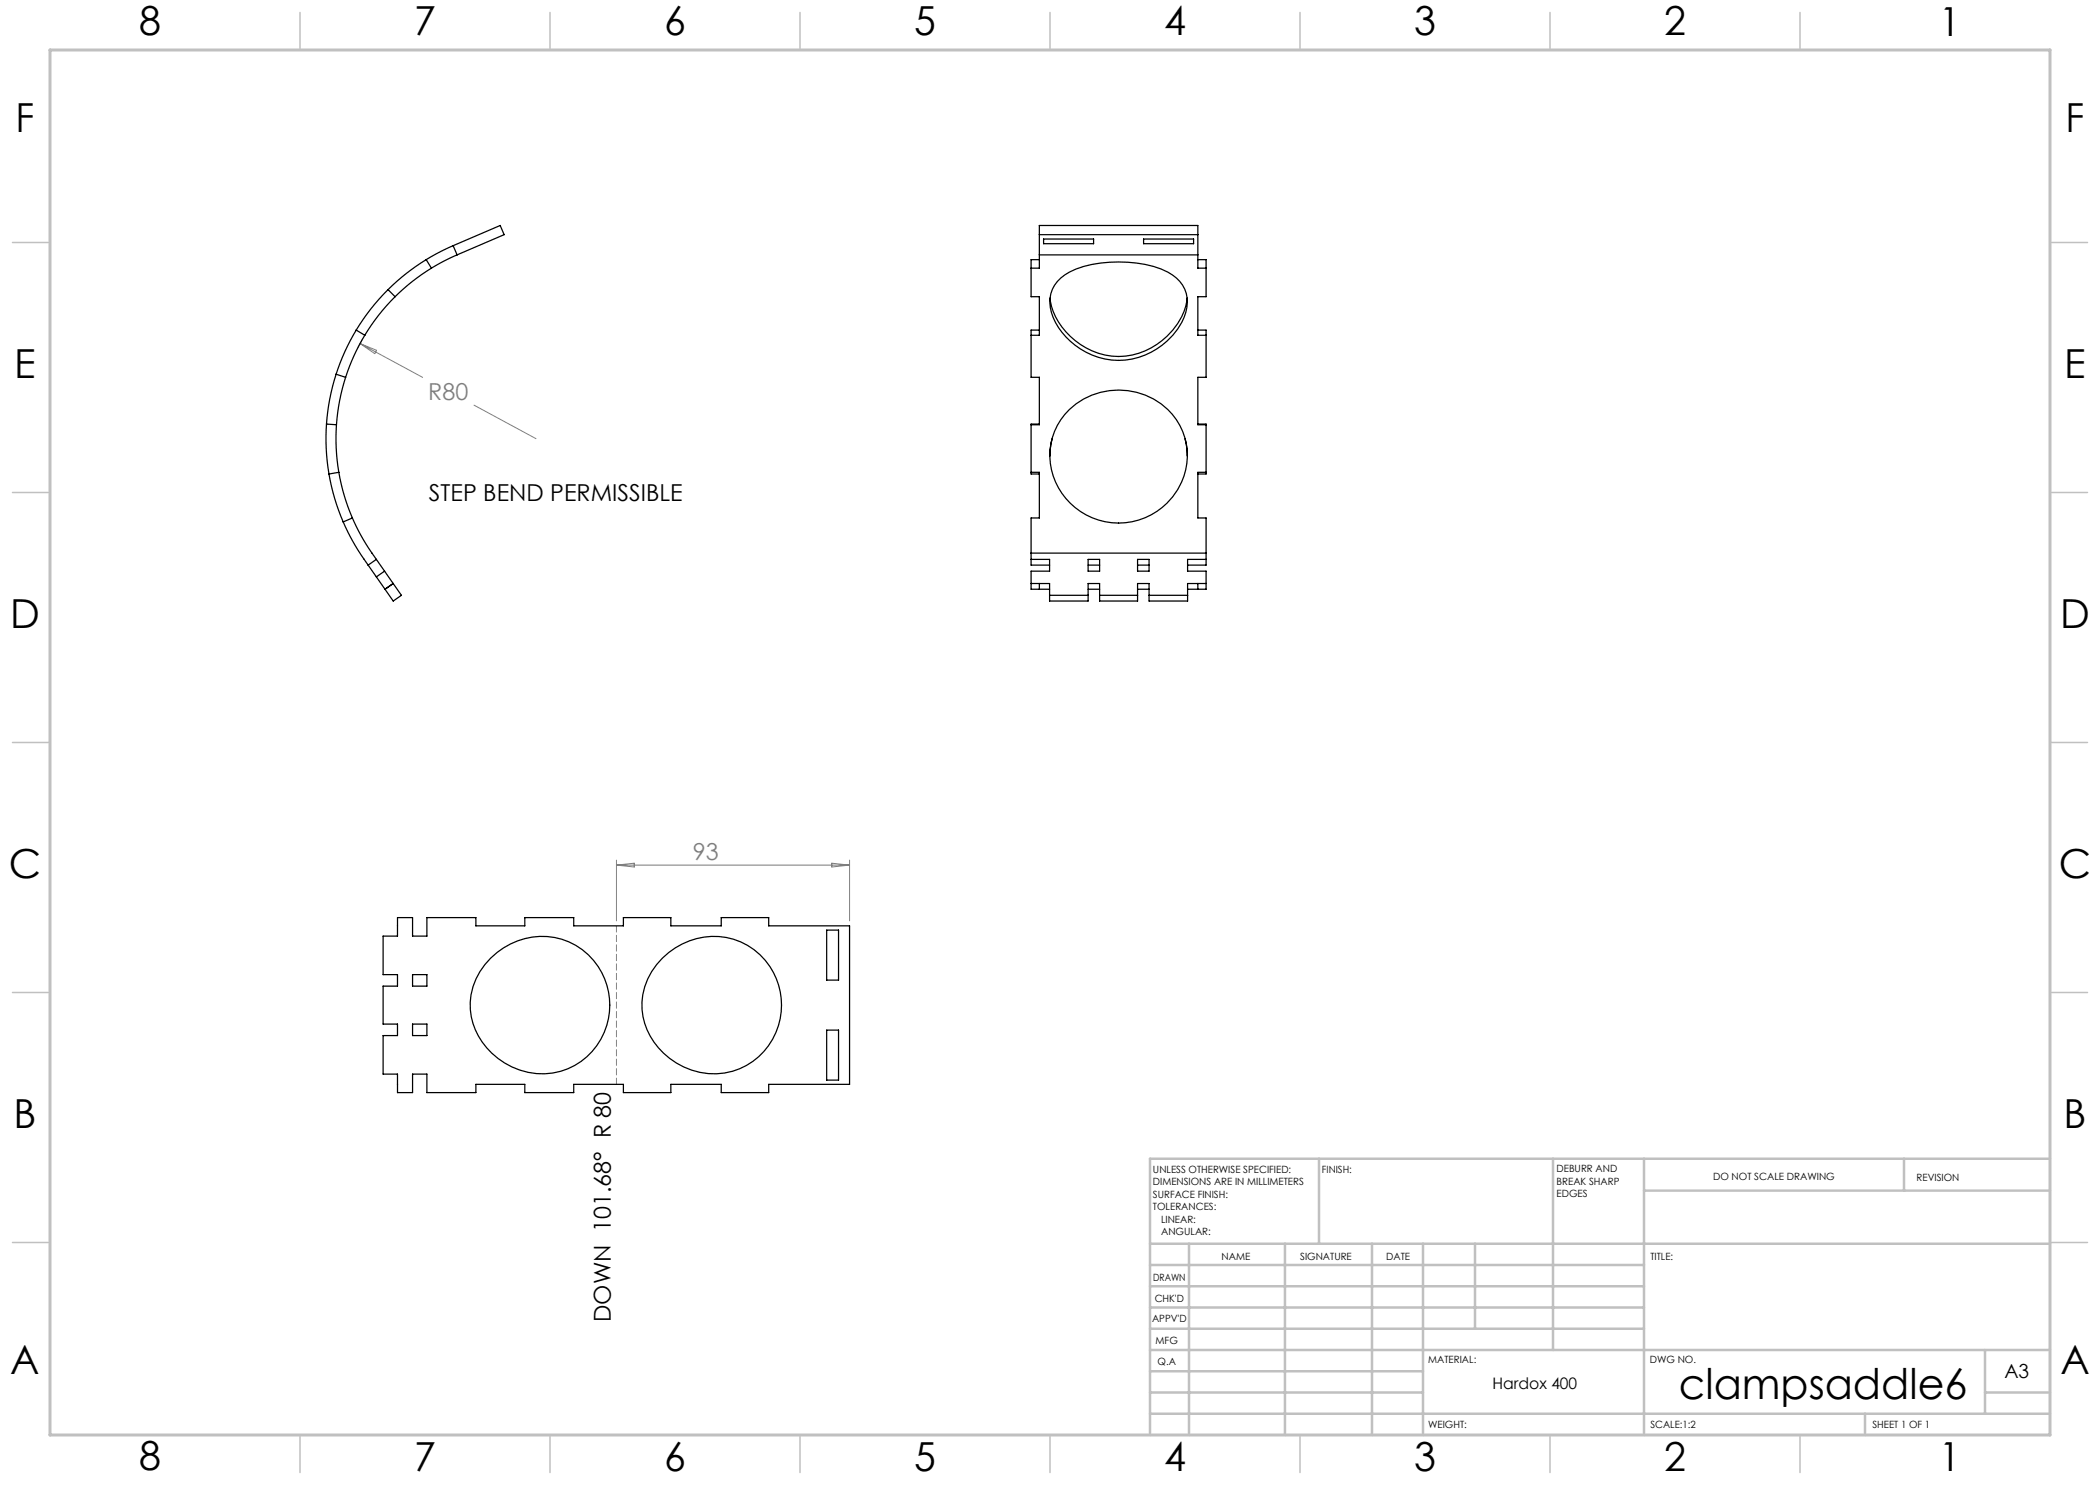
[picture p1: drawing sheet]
<svg xmlns="http://www.w3.org/2000/svg" width="420mm" height="297mm" viewBox="0 0 420 297" stroke-linecap="round" stroke-linejoin="round" font-family="sans-serif">
<path d="M72 68.7l12.5 6.8M72 68.7l3.3 1.4-.3 .6zM72.4 67.9l-.9 1.7M94.8 81l12.4 6.7M123.3 172v12.2M123.3 173h46.6M123.3 173l3.5-.4v.8zM166.4 172.6l3.5 .4-3.5 .4zM169.9 172v12.2" fill="none" stroke="#808080" stroke-width=".2"/>
<path d="M123.3 216.9v-31.7" fill="none" stroke="#808080" stroke-width=".2" stroke-dasharray="1.3 .6"/>
<path d="M410 231.8v55.2h-187.2" fill="none" stroke="#c0c0c0" stroke-width=".2"/>
<g fill="none" stroke="#c0c0c0" stroke-width=".5">
<path d="M263.8 231.8v17M310.6 231.8v38.2M328.8 231.8v55.2M328.8 238.1h81.2M380.8 231.8v6.3M410 231.8h-180v55.2M230 248.8h180M230 257.3h98.8M230 253h98.8M237.8 248.8v38.2M257 248.8v38.2M274.4 248.8v38.2"/>
<path d="M284.6 248.8v38.2M295 248.8v17M230 265.8h98.8M230 261.5h98.8M230 278.5h54.6M230 274.3h54.6M230 270h180M397 278.5h13M397 270v12.8M230 282.8h180M373 282.8v4.2"/>
</g>
<g fill="none" stroke="#c0c0c0" stroke-width=".3">
<path d="M60 2.5v7.5M110 2.5v7.5M160 2.5v7.5M210 2.5v7.5M260 2.5v7.5M310 2.5v7.5M360 2.5v7.5M2.5 48.5h7.5M410 48.5h7.5M2.5 98.5h7.5M410 98.5h7.5M2.5 148.5h7.5"/>
<path d="M410 148.5h7.5M2.5 198.5h7.5M410 198.5h7.5M2.5 248.5h7.5M410 248.5h7.5M60 287v7.5M110 287v7.5M160 287v7.5M210 287v7.5M260 287v7.5M310 287v7.5M360 287v7.5"/>
</g>
<path d="M10 10h400v277h-400z" fill="none" stroke="#c0c0c0" stroke-width=".6"/>
<g fill="none" stroke="#000" stroke-width=".25">
<path d="M77.6 57.9a42 42 0 0 0-6.4 8.1M77.6 57.9l1.4 1.4M79 59.3a40 40 0 0 0-6 7.8M85.2 51.9a42 42 0 0 0-7.6 6M85.2 51.9l1.1 1.7M86.3 53.6a40 40 0 0 0-7.3 5.7M90.6 49.1l-2.7 1.3-2.7 1.5M90.6 49.1l9.4-4 .8 1.8-9.4 4.1M90.6 49.1l.8 1.9M91.4 51l-2.6 1.2-2.5 1.4M206.2 53.6v5.7h1.7v7.8h-1.7M207.9 51v2.6h-1.7"/>
<path d="M207.9 51v-5.9h31.7v5.9M207.9 46.9h31.7M207.9 51h31.7M207.9 51.9h-1.7v1.7M208.7 47.8h10v.9h-10zM210 59.6a13.9 13.9 0 0 0 9.7 11.1 14.1 14.1 0 0 0 17.7-10.5v-.6M212.2 55.6a14.6 14.6 0 0 1 7.9-3 24.3 24.3 0 0 1 13.5 1.8 6.7 6.7 0 0 1 3.2 9.1 14.2 14.2 0 0 1-13.6 8.6 14.2 14.2 0 0 1-12.9-9.6 6.4 6.4 0 0 1 1.9-6.9zM228.7 47.8h10v.9h-10zM239.6 51v2.6h1.6M239.6 51.9h1.6v1.7M241.2 53.6v5.7h-1.6v7.8h1.6M67.2 74.8a42 42 0 0 0-1.9 10"/>
<path d="M67.2 74.8l1.9 .7M69.1 75.5a40 40 0 0 0-1.8 9.5M71.2 66a42 42 0 0 0-4 8.8M71.2 66l1.8 1.1M73 67.1a40 40 0 0 0-3.9 8.4M206.2 67.1v8.4h1.7v9.5h-1.7M207.9 66h-1.7v1.1M239.6 66h1.6v1.1M241.2 67.1v8.4h-1.6v9.5h1.6M65.3 84.8a42 42 0 0 0 .5 10M65.3 84.8l2 .2M65.8 94.8a42 42 0 0 0 2.8 9.6"/>
<path d="M67.3 85a40 40 0 0 0 .5 9.5M67.8 94.5a40 40 0 0 0 2.7 9.1M67.8 94.5l-2 .3M206.2 94.5h1.7v9.1h-1.7v7M206.2 85v9.5M206.2 94.5v.3h1.7M207.9 84.8h-1.7v.2M210.4 87.8l-.2 1-.2 2.4M213.9 81.9a14.1 14.1 0 0 1 22.6 4.4 13.6 13.6 0 0 1-3.8 15 13.6 13.6 0 0 1-15.5 1.7 13.2 13.2 0 0 1-3.3-21.1zM237 87.8l.3 1 .2 2.4M239.6 84.8h1.6v.2M241.2 85v9.5"/>
<path d="M241.2 94.5h-1.6v9.1h1.6v7M241.2 94.5v.3h-1.6M70.5 103.6a40 40 0 0 0 3.9 7l5.9 8.5-1.7 1.1-5.8-8.4a42 42 0 0 1-4.2-7.4M70.5 103.6l-1.9 .8M75.3 111.9l-1.7 1.1M76.9 114.2l-1.6 1.2M77 117.8h.1M78.6 116.7h.1M78.6 116.7l-1.6 1.1M206.2 110.6h35M206.2 110.6v2.4h3.7M206.2 111.9h3.7v2.3h-3.7v3.6h3.7"/>
<path d="M206.2 116.7h3.7v3.5h7.7v-3.5h2.3v3.5h7.6v-3.5h2.3v3.5h7.7v-3.5h3.7M207.9 116.7v1.1M209.9 119.1h7.7M217.6 111.9h2.3v2.3h-2.3zM217.6 117.8h2.3M217.6 113h2.3M219.9 119.1h7.6M227.5 111.9h2.3v2.3h-2.3zM227.5 117.8h2.3M227.5 113h2.3M229.8 119.1h7.7M239.6 116.7v1.1"/>
<path d="M241.2 110.6v2.4h-3.7M241.2 111.9h-3.7v2.3h3.7v3.6h-3.7M79.5 185.2h.1M79.5 183.5h3v3.7h2.9v-3.7h9.8v1.7h9.8v-1.7h9.7v1.7h10v-1.7h9.5v1.7h10v-1.7h9.5v1.7h16.2v31.7h-16.2v1.6h-9.5v-1.6h-10v1.6h-9.5v-1.6h-10v1.6h-9.7v-1.6h-9.8v1.6h-9.8v-3.7h-2.9v3.7h-3v-3.7h-2.9v-7.7h2.9v-2.3h-2.9v-7.6h2.9v-2.3h-2.9v-7.7h2.9zM82.5 194.9h2.9v2.3h-2.9zM98.1 191.6a13.9 13.9 0 0 1 20.6 .5 13.7 13.7 0 0 1-.6 18.5 13.7 13.7 0 0 1-18.5 1.1 12.9 12.9 0 0 1-1.5-20.1zM132.5 191.6a13.9 13.9 0 0 1 20.6 .5 13.7 13.7 0 0 1-.7 18.5 13.7 13.7 0 0 1-18.5 1.1 12.9 12.9 0 0 1-1.4-20.1zM165.3 186h2.4v10h-2.4zM79.5 216.9h.1M82.5 204.8h2.9v2.3h-2.9zM165.3 206h2.4v10h-2.4z"/>
</g>
<text font-size="8.5" x="335.8" y="279.7">clampsaddle6</text>
<g font-size="8">
<text x="27.8" y="7">8</text>
<text x="82.8" y="7.1">7</text>
<text x="132.8" y="7.1">6</text>
<text x="182.8" y="7.1">5</text>
<text x="232.8" y="7.1">4</text>
<text x="282.8" y="7.1">3</text>
<text x="332.8" y="7.1">2</text>
<text x="387.8" y="7.1">1</text>
<text x="3.1" y="26.3">F</text>
<text x="413.1" y="26.3">F</text>
<text x="2.9" y="75.6">E</text>
<text x="412.9" y="75.6">E</text>
<text x="2" y="125.6">D</text>
<text x="412" y="125.6">D</text>
<text x="1.8" y="175.6">C</text>
<text x="411.8" y="175.6">C</text>
<text x="2.7" y="225.6">B</text>
<text x="412.7" y="225.6">B</text>
<text x="2.1" y="274.9">A</text>
<text x="412.1" y="274.8">A</text>
<text x="27.8" y="294">8</text>
<text x="82.8" y="294.1">7</text>
<text x="132.8" y="294.1">6</text>
<text x="182.8" y="294.1">5</text>
<text x="232.8" y="294.1">4</text>
<text x="282.8" y="294.1">3</text>
<text x="332.8" y="294.1">2</text>
<text x="387.8" y="294.1">1</text>
</g>
<g font-size="4.7" fill="#808080">
<text x="85.7" y="80">R80</text>
<text x="138.6" y="172">93</text>
</g>
<g font-size="4.7">
<text x="85.8" y="100.1">STEP BEND PERMISSIBLE</text>
<text x="122.1" y="264.4" transform="rotate(-90 122.1 264.4)">DOWN 101.68° R 80</text>
</g>
<text font-size="3.9" x="400.9" y="275.5">A3</text>
<text font-size="3.2" x="298.5" y="277.9">Hardox 400</text>
<g font-size="2">
<text x="230.6" y="234.6">UNLESS OTHERWISE SPECIFIED:</text>
<text x="230.6" y="237.1">DIMENSIONS ARE IN MILLIMETERS</text>
<text x="230.6" y="239.6">SURFACE FINISH:</text>
<text x="264.4" y="234.6">FINISH:</text>
<text x="311.3" y="234.5">DEBURR AND</text>
<text x="311.3" y="237">BREAK SHARP</text>
<text x="311.3" y="239.5">EDGES</text>
<text x="342.6" y="236">DO NOT SCALE DRAWING</text>
<text x="383.3" y="236.2">REVISION</text>
<text x="230.6" y="242.1">TOLERANCES:</text>
<text x="232.2" y="244.6">LINEAR:</text>
<text x="232.2" y="247.1">ANGULAR:</text>
<text x="244.3" y="252">NAME</text>
<text x="260" y="251.9">SIGNATURE</text>
<text x="277.2" y="251.9">DATE</text>
<text x="330.1" y="251.9">TITLE:</text>
<text x="230.6" y="256.1">DRAWN</text>
<text x="230.9" y="260.3">CHK'D</text>
<text x="230.4" y="264.4">APPV'D</text>
<text x="231.1" y="268.8">MFG</text>
<text x="231.5" y="273">Q.A</text>
<text x="285.6" y="272.5">MATERIAL:</text>
<text x="330" y="272.5">DWG NO.</text>
<text x="285.6" y="285.5">WEIGHT:</text>
<text x="330.1" y="285.6">SCALE:1:2</text>
<text x="374.5" y="285.6">SHEET 1 OF 1</text>
</g>
</svg>
